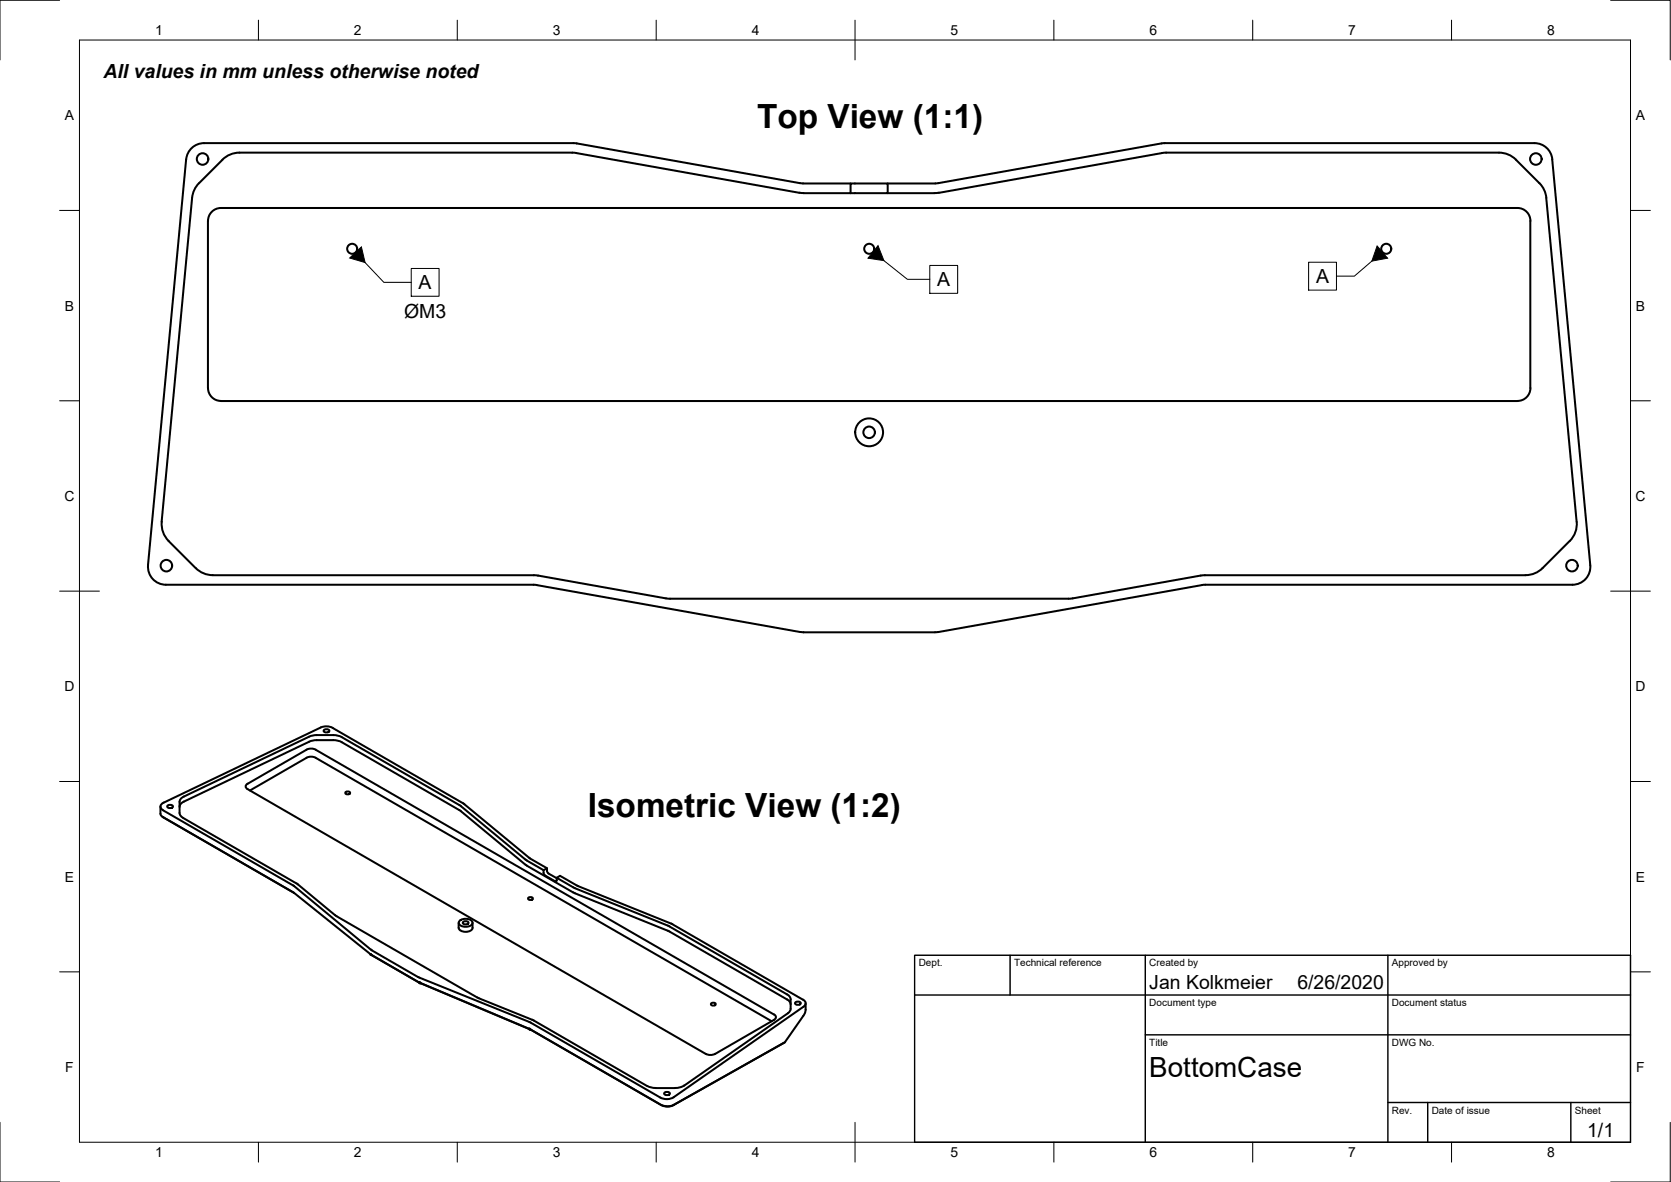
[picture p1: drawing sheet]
<svg xmlns="http://www.w3.org/2000/svg" width="420mm" height="297mm" viewBox="0 0 420 297" stroke-linecap="round" stroke-linejoin="round" font-family="sans-serif">
<!-- layer: Visible -->
<g fill="none" stroke="#000" stroke-width=".51">
<path d="M292.1 36l-56.2 10M292.1 36h93.7a4.5 4.5 0 0 1 4.5 4l9.6 102M46.8 40.1l-9.6 101.9M46.8 40a4.5 4.5 0 0 1 4.5-4h93.2l57.4 10.1M55.9 40.1l-6.3 6.4-.9 1.5-.3 1.1-7.7 82a6 6 0 0 0 1.7 4.8l6.8 6.9M55.9 40.1l1.1-.8 1.2-.6 2-.3h83.9l56.9 10.1M201 48.4l12.9 .1M201.9 46.1h12M213.9 46.1h9.3v2.4h-9.3zM223.2 46.1h12M236 46l-.8 .1M236.1 48.4l-12.9 .1"/>
<path d="M381.2 40.1l-1.1-.8-1.2-.6-2-.3h-84l-56.8 10.1M381.2 40.1l6.3 6.4 .9 1.5 .3 1.1 7.7 82a5.9 5.9 0 0 1-1.7 4.8l-6.9 6.9M384.8 55.5v42M384.8 55.5a3.2 3.2 0 0 0-3.2-3.2h-326a3.3 3.3 0 0 0-3.3 3.2v42a3.3 3.3 0 0 0 3.2 3.3h326.1a3.2 3.2 0 0 0 3.2-3.3M37.2 142a4.5 4.5 0 0 0 4.5 4.9M41.7 146.9l92.7 .1 66.9 11.8M49.2 142.8l1.7 1.1 1.2 .5 1.4 .1M53.5 144.6h81l34 5.9M168.5 150.5h100.2M201.3 158.8l.8 .1M202.1 158.9h33M235.9 158.8l-.8 .1"/>
<path d="M383.6 144.6h-80.9l-34 5.9M387.9 142.8l-1.1 .8-1.2 .6-2 .3M399.9 142a4.5 4.5 0 0 1-4.5 4.9l-92.6 .1-66.9 11.8M62.2 197l14.9-8.6 1.4-.3 .9 .3 115.5 66.8a.68 .68 0 0 1-.3 1.1l-14.8 8.6M62.2 197a.71 .71 0 0 0-.4 .6 .71 .71 0 0 0 .4 .7l115.3 66.6M77.1 190.4l-14.3 8.3M77.1 190.4l1.4-.2 .9 .2M77.7 186.4l-31.5 15-.6 .5-.5 .9M77.7 185.1l-31.5 15.1M77.7 185.1l1.9-.4 4.7 .1 1.3 .3 29.9 17.2M77.7 186.4l1.5-.4h4.6l1.4 .2 .7 .3 29.8 17.2 16.8 13.9 12.1 6.9M79.4 190.4l114.6 66.2"/>
<path d="M80.6 182.8l-39.4 18.9M80.6 182.8l1.6-.3 1.4 .4M81.4 183.6l.7-.4a.56 .56 0 0 1 .7 .6l-.7 .3a.56 .56 0 0 1-.7-.5zM83.6 182.9l33 19.1 16.5 13.6 4.4 2.6M87 199a.68 .68 0 0 1 1 .4 .68 .68 0 0 1-.6 .2 .68 .68 0 0 1-.6-.4zM40.3 202.7l.1 2 .4 .5 32.9 19 19.8 15.8 11.8 6.9 28 11.7 33.2 19.2 1.5 .2 1.4-.3 27.9-15.8M40.9 205.3l33.1 19.1M41.2 201.7a1 1 0 0 0-.9 .9 1 1 0 0 0 .7 1l32.7 18.9M42.1 202.6l.7-.3a.56 .56 0 0 1 .7 .5l-.7 .3a.56 .56 0 0 1-.7-.5zM46 205.5l28.8 16.6 9.8 8.1M46.2 200.2l-.6 .4-.4 .6-.1 3.1a1.49 1.49 0 0 0 .9 1.2M115.5 202.3l16.6 13.7"/>
<path d="M132.2 216l4.5 2.7M136.7 218.7a1.16 1.16 0 0 0 .4 1.3l2.5 1.5 .3-.1 .1-.2M136.7 218.7l.8-.5v.6M137.5 218.8l.4 .7 2.1 1.2M73.7 222.5l.3 .2M74 222.7l19.4 16 11.8 6.9 28.1 11.3 32.8 18.9a3.5 3.5 0 0 0 3.3-.1M84.6 230.2l35.4 20.5 14.1 5.7 28.7 16.5 1.2 .4 5.7 .1 2-.4 26.4-18.4M93.3 239.9l12.3 7.1 27.9 11.8 32.8 19 1.1 .3h.9l.8-.3 28.2-15.9 5-7.1 .3-.9v-1.8M115.3 231.9v1.3M115.5 231.4a2.28 2.28 0 0 1 3.3 .3 1.51 1.51 0 0 1-2 1.2 1.33 1.33 0 0 1-1.4-1.2zM116.4 231.8l.7-.3a.56 .56 0 0 1 .7 .5l-.7 .3a.56 .56 0 0 1-.7-.5zM118.8 231.9v1.3a2.02 2.02 0 0 1-3.5 0"/>
<path d="M132.9 225.5a.68 .68 0 0 1 1.1 .4 .68 .68 0 0 1-.7 .3 .68 .68 0 0 1-.5-.5zM140 221.2v-.6l.8-.5 4.6 2.6 23.3 9.4M140 220.6l4.6 2.6M144.5 223.2l23.8 9.6M144.5 224.5l23.7 9.5 29.7 17.2M168.3 232.8l29.6 17.1M168.8 232.1l.3 .1M169 232.2l32.9 19M178.9 252.1a.68 .68 0 0 1 1.1 .3 .68 .68 0 0 1-.7 .3 .68 .68 0 0 1-.5-.4zM197.9 249.9a1.49 1.49 0 0 1 .9 1.2v2.7l-.7 .8M197.9 251.2a1.49 1.49 0 0 1 .9 1.2M199.9 252l.7-.3a.56 .56 0 0 1 .7 .5l-.7 .3a.56 .56 0 0 1-.7-.5z"/>
<path d="M201.9 251.2a.96 .96 0 0 1 .7 .8 .96 .96 0 0 1-.5 1M202.1 253l-32.7 22.7M167 274.7l.7-.3a.56 .56 0 0 1 .7 .5l-.7 .3a.56 .56 0 0 1-.7-.5zM177.5 264.8l1.4 .3 .9-.3"/>
<circle cx="50.9" cy="40" r="1.45"/>
<circle cx="386.2" cy="40" r="1.45"/>
<circle cx="88.6" cy="62.5" r="1.26"/>
<circle cx="218.6" cy="62.5" r="1.26"/>
<circle cx="348.6" cy="62.5" r="1.26"/>
<circle cx="218.5" cy="108.6" r="1.45"/>
<circle cx="218.5" cy="108.6" r="3.5"/>
<circle cx="41.8" cy="142.2" r="1.45"/>
<circle cx="395.3" cy="142.2" r="1.45"/>
</g>
<g fill="#000" stroke="#000" stroke-width=".25">
<circle cx="93.2" cy="239.8" r=".24"/>
<circle cx="105.5" cy="246.9" r=".24"/>
<circle cx="105.6" cy="247" r=".24"/>
<circle cx="133.1" cy="258.6" r=".24"/>
<circle cx="133.3" cy="258.7" r=".24"/>
</g>
<!-- layer: Border -->
<g fill="none" stroke="#000" stroke-width=".25">
<path d="M15 .1h-15v15M20 10.1h390v276.9h-390zM65 5.1v5M115 5.1v5M165 5.1v5M215 5.1v10M265 5.1v5M315 5.1v5M365 5.1v5M405 .1h15v15M15 52.9h5M410 52.9h5"/>
<path d="M15 100.7h5M410 100.7h5M15 148.6h10M405 148.6h10M15 196.4h5M410 196.4h5M15 244.2h5M410 244.2h5M0 282.1v14.9h15M65 287v5M115 287v5M165 287v5"/>
<path d="M215 282.1v9.9M265 287v5M315 287v5M365 287v5M420 282.1v14.9h-15"/>
</g>
<!-- layer: TitleBlock -->
<path d="M230 240.1h180v46.9h-180zM230 250h180M254 240.1v9.9M288 240.1v46.9M349 240.1v46.9M288 260.1h122M349 277.1h61M359 277.1v9.9M395 277.1v9.9" fill="none" stroke="#000" stroke-width=".36"/>
<!-- layer: Annotations -->
<path d="M91.8 66l4.7 5h6.9M103.4 67.5h7v7h-7zM222.2 65.5l6 4.7h5.6M233.8 66.7h7v7h-7zM329 65.9h7v7h-7zM344.9 65.6l-4.3 3.8h-4.6" fill="none" stroke="#000" stroke-width=".25"/>
<path d="M87.9 64.8l3-2.8 .9 4zM220.8 61.7l1.4 3.8-4-.6zM346.3 61.8l2.6 3.1-4 .7z" fill="#000" stroke="#000" stroke-width=".25"/>
<g font-size="8.4">
<text x="190.4" y="32.2">Top View (1:1)</text>
<text x="147.8" y="205.3">Isometric View (1:2)</text>
</g>
<text font-size="7" x="289" y="270.6">BottomCase</text>
<g font-size="4.9">
<text x="26" y="19.5">All values in mm unless otherwise noted</text>
<text x="235.6" y="72">A</text>
<text x="330.9" y="71.1">A</text>
<text x="105.3" y="72.7">A</text>
<text x="101.6" y="79.8">ØM3</text>
<text x="289" y="248.5">Jan Kolkmeier</text>
<text x="326.2" y="248.5">6/26/2020</text>
<text x="399.1" y="285.7">1/1</text>
</g>
<g font-size="3.5">
<text x="39" y="8.8">1</text>
<text x="89" y="8.8">2</text>
<text x="139" y="8.8">3</text>
<text x="189" y="8.8">4</text>
<text x="239" y="8.8">5</text>
<text x="289" y="8.8">6</text>
<text x="339" y="8.8">7</text>
<text x="389" y="8.8">8</text>
<text x="16.3" y="30.2">A</text>
<text x="411.3" y="30.2">A</text>
<text x="16.3" y="78">B</text>
<text x="411.3" y="78">B</text>
<text x="16.2" y="125.9">C</text>
<text x="411.2" y="125.9">C</text>
<text x="16.2" y="173.7">D</text>
<text x="411.2" y="173.7">D</text>
<text x="16.3" y="221.6">E</text>
<text x="411.3" y="221.6">E</text>
<text x="16.4" y="269.4">F</text>
<text x="411.4" y="269.4">F</text>
<text x="39" y="290.8">1</text>
<text x="89" y="290.8">2</text>
<text x="139" y="290.8">3</text>
<text x="189" y="290.8">4</text>
<text x="239" y="290.8">5</text>
<text x="289" y="290.8">6</text>
<text x="339" y="290.8">7</text>
<text x="389" y="290.8">8</text>
</g>
<g font-size="2.5">
<text x="231" y="242.9">Dept.</text>
<text x="255" y="242.9">Technical reference</text>
<text x="289" y="242.9">Created by</text>
<text x="350" y="242.9">Approved by</text>
<text x="289" y="252.8">Document type</text>
<text x="350" y="252.8">Document status</text>
<text x="289" y="262.9">Title</text>
<text x="350" y="262.9">DWG No.</text>
<text x="350" y="279.9">Rev.</text>
<text x="360" y="279.9">Date of issue</text>
<text x="396" y="279.9">Sheet</text>
</g>
</svg>
